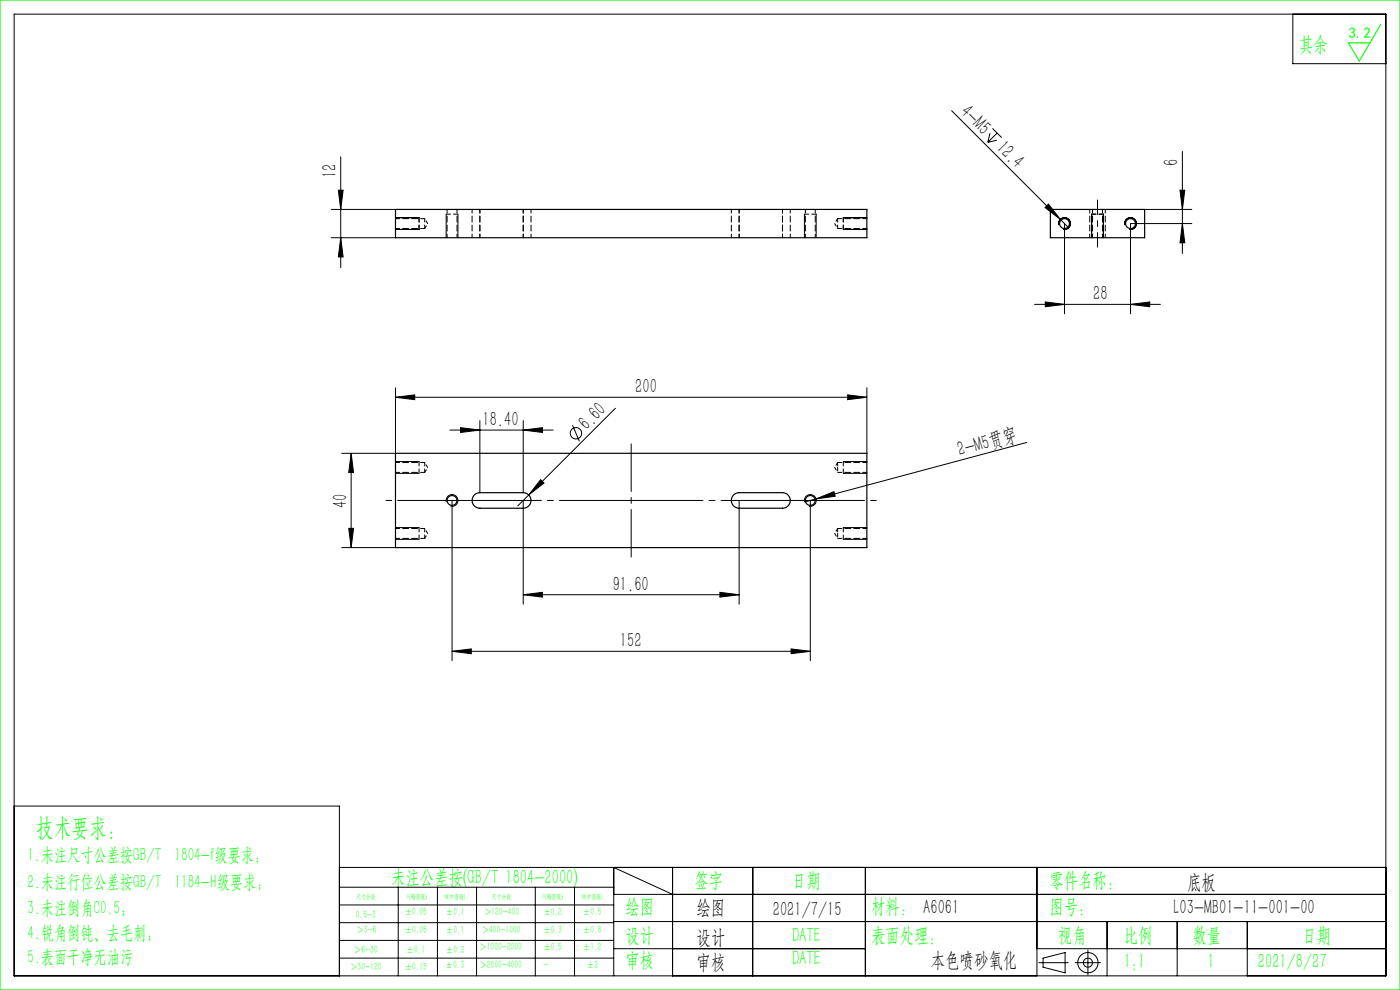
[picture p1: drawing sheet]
<svg xmlns="http://www.w3.org/2000/svg" width="297mm" height="210mm" viewBox="0 0 297 210" stroke-linecap="round" stroke-linejoin="round" font-family="sans-serif">
<g fill="none" stroke="#000" stroke-width=".21">
<path d="M3 3h291v204h-291zM274.3 3v10.5h19.7M72.3 33.3v23.5M201.9 23.5l23 23M210 28.3l-.4 1.9M210.5 27.2l2 2M211.5 29.7l-1.9 .5M211.5 28.2l-1.9 2M250.8 32.1v21.7M70.3 44.4h13.6M70.3 50.4h13.6M71.8 40.3h1l-.5 4.1z"/>
<path d="M72.3 50.4l.5 4.1h-1zM83.9 48.7h5M83.9 46.2h5M94.6 45.4v5M97.1 45.4v5M170.6 45.4v5M173.2 45.4v5M178.9 48.7h5M178.9 46.2h5M221.7 44l.7-.7 2.5 3.2zM224.6 47.7a1.25 1.25 0 0 1 1.1-1.5 1.25 1.25 0 0 1 1.4 1.3 1.25 1.25 0 0 1-1.6 1.1M224.9 46.5l1.8 1.8"/>
<path d="M225.8 47.4v19.2M231.6 45.4v5M234.1 45.4v5M238.6 47.7a1.25 1.25 0 0 1 1.1-1.5 1.25 1.25 0 0 1 1.4 1.3 1.25 1.25 0 0 1-1.6 1.1M242.8 44.4h10M250.3 40.3h1l-.5 4.1zM250.8 47.4l.5 4.1h-1zM252.8 47.4h-13v19.2M219.5 64.6h26.7M221.7 64.1l4.1 .5-4.1 .5zM239.8 64.6l4.1-.5v1zM74.5 96.2v20"/>
<path d="M74.5 96.2l.5 4h-1zM83.9 97.9h5M83.9 84.3l4.1-.5v1zM83.9 82.3v13.9h-11.4M83.9 84.3h100M95.4 91.2h21.9M97.7 90.7l4.1 .5-4.1 .5zM101.8 89.2v15.3M111 91.2l4.1-.5v1zM111 89.2v15.3M121.5 90.2l1.4 3.4M130.6 86.6l-20.8 20.7"/>
<path d="M178.9 97.9h5M179.8 83.8l4.1 .5-4.1 .5zM183.9 82.3v13.9M217.8 93.9l-47.1 12.6a1.25 1.25 0 0 1 1.1-1.6 1.25 1.25 0 0 1 1.3 1.4 1.25 1.25 0 0 1-1.5 1.1M72.5 116.2h11.4M74 112.1h1l-.5 4.1zM83.9 114.4h5M83.9 111.9h5M83.9 100.4h5M94.7 106.5a1.25 1.25 0 0 1 1.1-1.6 1.25 1.25 0 0 1 1.3 1.4 1.25 1.25 0 0 1-1.5 1.1M95.9 106.2v34M111 106.2v22"/>
<path d="M114.7 101.7l.7 .8-3.2 2.5zM156.8 106.2v22M171.9 106.2v34M173.1 105.8l3.8-1.5 .3 1zM178.9 114.4h5M178.9 111.9h5M178.9 100.4h5M95.9 138.2l4.1-.6v1.1zM95.9 138.2h76M111 126.2l4.1-.6v1.1zM111 126.2h45.8M152.7 125.6l4.1 .6-4.1 .5z"/>
<path d="M167.8 137.6l4.1 .6-4.1 .5zM3 171h69v36M72 184h222M72 188.2h58.2M72 192h58.2M72 195.7h58.2M72 199.5h58.2M84.5 188.2v18.8M92.8 188.2v18.8M101.1 188.2v18.8M113.6 188.2v18.8M121.9 188.2v18.8"/>
<path d="M130.2 189.7h163.8M130.2 195.5h163.8M142.7 189.7l-12.5-5.7v23M142.7 184v23M159.7 184v23M183.6 184v23M220 184v23M234.9 195.5v11.5M249.7 195.5v11.5M264.6 195.5v11.5M72 203.2h58.2M130.2 201.2h53.4"/>
<path d="M220 201.2h74M220.4 204.2h6.2M221.3 203.2l4.7-1.1v4.3l-4.7-1.2zM228.1 204.2h5.3M230.8 201.5v5.3"/>
<circle cx="122.2" cy="91.9" r="1.21"/>
<circle cx="230.8" cy="204.2" r="2.15"/>
<circle cx="230.8" cy="204.2" r=".96"/>
</g>
<path d="M232.8 52.4v-10" fill="none" stroke="#000" stroke-width=".21" stroke-dasharray="30.5 1.3 1.3 1.3" stroke-dashoffset="27.4"/>
<path d="M133.9 94.2v24" fill="none" stroke="#000" stroke-width=".21" stroke-dasharray="30.5 1.3 1.3 1.3" stroke-dashoffset="20.4"/>
<path d="M185.9 106.2h-104" fill="none" stroke="#000" stroke-width=".21" stroke-dasharray="30.5 1.3 1.3 1.3" stroke-dashoffset="-2.5"/>
<path d="M0 0h297v210h-297zM292.9 5.2l-4.5 7.7-2.4-3.8h4.6" fill="none" stroke="#0f0" stroke-width=".25"/>
<path d="M88.9 48.7v-2.5M97.1 45.4h-2.5M173.1 45.4h-2.5M178.9 46.2v2.5M234.1 45.4h-2.5M178.9 97.9v2.5M88.9 100.4v-2.5M88.9 114.4v-2.5M178.9 111.9v2.5" fill="none" stroke="#000" stroke-width=".21" stroke-dasharray="1.3 .6" stroke-dashoffset=".3"/>
<g fill="#000">
<path d="M221.7 44l.7-.7 2.5 3.2zM114.7 101.7l.7 .8-3.2 2.5zM173.1 105.8l3.8-1.5 .3 1z"/>
<path d="M71.8 40.3h1l-.5 4.1zM72.3 50.4l.5 4.1h-1zM250.3 40.3h1l-.5 4.1zM250.8 47.4l.5 4.1h-1z"/>
<path d="M221.7 64.1l4.1 .5-4.1 .5zM239.8 64.6l4.1-.5v1z"/>
<path d="M83.9 84.3l4.1-.5v1zM179.8 83.8l4.1 .5-4.1 .5zM97.7 90.7l4.1 .5-4.1 .5zM111 91.2l4.1-.5v1z"/>
<path d="M74 112.1h1l-.5 4.1zM74.5 96.2l.5 4h-1z"/>
<path d="M95.9 138.2l4.1-.6v1.1zM167.8 137.6l4.1 .6-4.1 .5z"/>
<path d="M111 126.2l4.1-.6v1.1zM152.7 125.6l4.1 .6-4.1 .5z"/>
</g>
<g fill="none" stroke="#000" stroke-width=".25">
<path d="M83.9 44.4h100v6h-100zM222.8 44.4h20v6h-20zM83.9 96.2h100v20h-100zM100.8 104.9l1-.4h9.2a1.65 1.65 0 0 1 1.6 1.7 1.65 1.65 0 0 1-1.6 1.6h-9.2a1.65 1.65 0 0 1-1.6-1.1 1.65 1.65 0 0 1 .6-1.8zM155.5 105.1a1.65 1.65 0 0 1 1.3-.6h9.2a1.65 1.65 0 0 1 1.6 1.7 1.65 1.65 0 0 1-1.6 1.6h-9.2a1.65 1.65 0 0 1-1.5-.9 1.65 1.65 0 0 1 .2-1.8z"/>
<circle cx="225.8" cy="47.4" r="1.05"/>
<circle cx="239.8" cy="47.4" r="1.05"/>
<circle cx="95.9" cy="106.2" r="1.05"/>
<circle cx="171.9" cy="106.2" r="1.05"/>
</g>
<g fill="none" stroke="#000" stroke-width=".21" stroke-dasharray="1.3 .6" stroke-dashoffset=".5">
<path d="M90.1 48.5v-2.1M94.8 44.4v6M96.9 50.4v-6M100.1 44.4v6M101.8 50.4v-6M101.8 44.4v6M111 44.4v6M111 50.4v-6M112.6 50.4v-6M155.1 44.4v6M156.8 50.4v-6M156.8 44.4v6"/>
<path d="M166 44.4v6M166 50.4v-6M167.6 50.4v-6M170.8 44.4v6M172.9 50.4v-6M177.7 46.4v2.1M231.2 44.4v6M231.8 44.4v6M233.9 50.4v-6M234.5 50.4v-6M177.7 99.2v1M177.7 98.1v1.1"/>
<path d="M90.1 100.2v-2.1M90.1 114.2v-2.1M177.7 113.2v1M177.7 112.1v1.1"/>
</g>
<path d="M83.9 48.5h6.2M90.1 46.4h-6.2M177.7 48.5h6.2M183.9 46.4h-6.2M90.1 98.1h-6.2M183.9 98.1h-6.2M83.9 100.2h6.2M83.9 114.2h6.2M90.1 112.1h-6.2M177.7 100.2h6.2M177.7 114.2h6.2M183.9 112.1h-6.2" fill="none" stroke="#000" stroke-width=".21" stroke-dasharray="1.3 .6" stroke-dashoffset=".4"/>
<path d="M90.1 48.5l.6-1.1M90.7 47.4l-.6-1M177.1 47.4l.6 1.1M177.7 46.4l-.6 1M90.7 99.2l-.6-1.1M177.1 99.2l.6 1M177.7 98.1l-.6 1.1M90.1 100.2l.6-1M90.1 114.2l.6-1M90.7 113.2l-.6-1.1M177.1 113.2l.6 1M177.7 112.1l-.6 1.1" fill="none" stroke="#000" stroke-width=".21" stroke-dasharray="1.3 .6" stroke-dashoffset=".6"/>
<text font-size="5.4" fill="#0f0" x="7.7" y="177.2">技术要求：</text>
<g font-size="4.4" fill="#0f0">
<text x="275.6" y="10.8">其余</text>
<text x="83" y="187.5">未注公差按(GB/T 1804-2000)</text>
<text x="147.3" y="188">签字</text>
<text x="168" y="188">日期</text>
<text x="222.6" y="188">零件名称：</text>
<text x="132.7" y="193.6">绘图</text>
<text x="184.8" y="193.6">材料： A6061</text>
<text x="222.6" y="193.6">图号：</text>
<text x="132.7" y="199.8">设计</text>
<text x="168" y="199.8">DATE</text>
<text x="184.8" y="199.8">表面处理：</text>
<text x="224.4" y="199.8">视角</text>
<text x="238.4" y="199.8">比例</text>
<text x="253" y="199.8">数量</text>
<text x="276.3" y="199.8">日期</text>
<text x="132.7" y="205.1">审核</text>
<text x="168" y="204.6">DATE</text>
<text x="238.4" y="205.3">1:1</text>
<text x="256.2" y="205.3">1</text>
<text x="266.9" y="205.3">2021/8/27</text>
</g>
<g font-size="4.4">
<text x="203.6" y="24" transform="rotate(45 203.6 24)">4-M5</text>
<text x="211.2" y="31.6" transform="rotate(45 211.2 31.6)">12.4</text>
<text x="250" y="35.2" transform="rotate(-90 250 35.2)">6</text>
<text x="71.4" y="37.9" transform="rotate(-90 71.4 37.9)">12</text>
<text x="231.9" y="63.7">28</text>
<text x="134.8" y="83.4">200</text>
<text x="102.3" y="90.4">18.40</text>
<text x="124.5" y="91.4" transform="rotate(-45 124.5 91.4)">6.60</text>
<text x="203.5" y="96.8" transform="rotate(-15 203.5 96.8)">2-M5贯穿</text>
<text x="73.6" y="107.9" transform="rotate(-90 73.6 107.9)">40</text>
<text x="130" y="125.3">91.60</text>
<text x="131.5" y="137.3">152</text>
<text x="251.8" y="188.6">底板</text>
<text x="147.8" y="194">绘图</text>
<text x="163.9" y="194.3">2021/7/15</text>
<text x="249" y="194">L03-MB01-11-001-00</text>
<text x="147.8" y="200.2">设计</text>
<text x="147.8" y="205.5">审核</text>
<text x="197.5" y="205">本色喷砂氧化</text>
</g>
<g font-size="4" fill="#0f0">
<text x="5.9" y="182.6">1.未注尺寸公差按GB/T 1804-f级要求；</text>
<text x="5.9" y="188.4">2.未注行位公差按GB/T 1184-H级要求；</text>
<text x="5.9" y="193.9">3.未注倒角C0.5；</text>
<text x="5.9" y="199.2">4.锐角倒钝、去毛刺；</text>
<text x="5.9" y="204.2">5.表面干净无油污</text>
</g>
<text font-size="3.2" fill="#0f0" x="286.1" y="8">3.2</text>
<g font-size="2.3" fill="#0f0">
<text x="75.5" y="194.7">0.5-3</text>
<text x="75.6" y="198">＞3-6</text>
<text x="85.9" y="194.2">±0.05</text>
<text x="85.9" y="198">±0.05</text>
<text x="94.6" y="194.2">±0.1</text>
<text x="94.6" y="198">±0.1</text>
<text x="102.2" y="198">＞400-1000</text>
<text x="102.7" y="194.2">＞120-400</text>
<text x="115.3" y="194.2">±0.2</text>
<text x="115.3" y="198">±0.3</text>
<text x="123.7" y="194.2">±0.5</text>
<text x="123.7" y="198">±0.8</text>
<text x="75.1" y="202.2">＞6-30</text>
<text x="86.3" y="202.2">±0.1</text>
<text x="94.6" y="202.2">±0.2</text>
<text x="101.7" y="201.6">＞1000-2000</text>
<text x="115.3" y="201.6">±0.5</text>
<text x="123.7" y="201.6">±1.2</text>
<text x="74.3" y="205.8">＞30-120</text>
<text x="85.9" y="205.8">±0.15</text>
<text x="94.5" y="205.4">±0.3</text>
<text x="101.7" y="205.4">＞2000-4000</text>
<text x="115.3" y="205.4">-</text>
<text x="124.5" y="205.4">±2</text>
</g>
<g font-size="1.5" fill="#0f0">
<text x="75.5" y="190.6">尺寸分段</text>
<text x="86.4" y="190.6">F(精密级)</text>
<text x="94.4" y="190.6">M(中密级)</text>
<text x="104.3" y="190.6">尺寸分段</text>
<text x="115.2" y="190.6">F(精密级)</text>
<text x="123.5" y="190.6">M(中密级)</text>
</g>
</svg>
